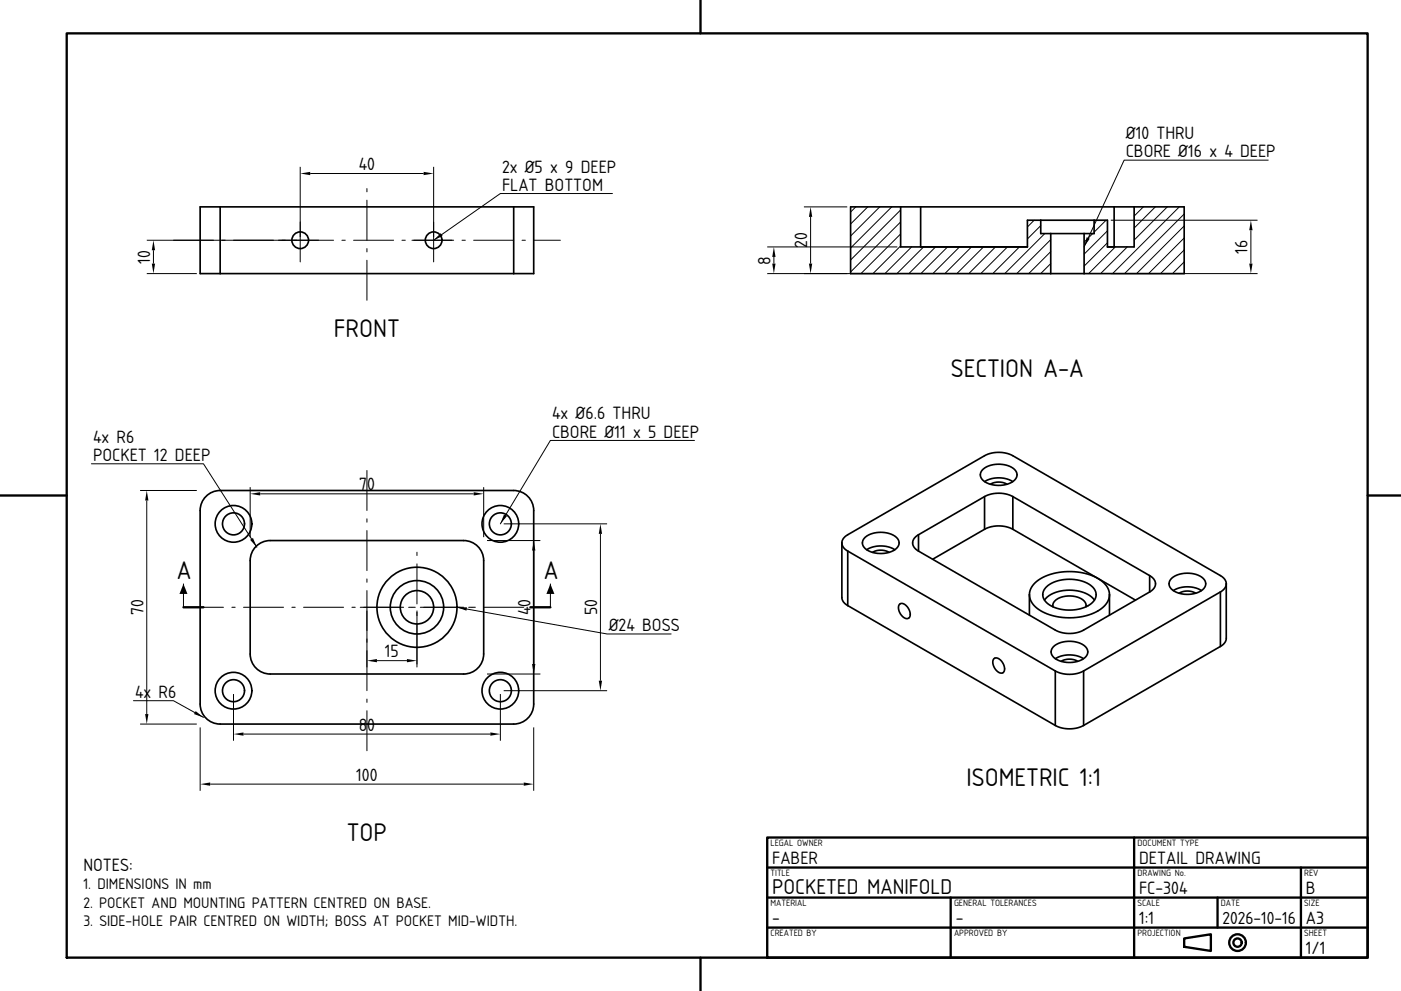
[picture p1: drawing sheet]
<svg xmlns="http://www.w3.org/2000/svg" width="420mm" height="297mm" viewBox="0 0 420 297" stroke-linecap="round" stroke-linejoin="round" font-family="sans-serif">
<!-- layer: visible -->
<g fill="none" stroke="#000" stroke-width=".5">
<path d="M66 62h-6v20h6M66 62h88M66 62v20M154 62h6v20h-6M154 62v20M270 62h6M270 62h-15v20h60M270 62v12h38v-8h4M276 62h58M276 62v12M312 66h16M312 66v4h3"/>
<path d="M315 70h10M315 70v12M325 70v12M328 66v4h-3M334 62h6M334 62v12M340 62h15v20h-30M340 62v12h-8v-8h-4M66 82h88M315 82h10M61.8 148.8a6 6 0 0 1 4.2-1.8h88a6 6 0 0 1 6 6v58a6 6 0 0 1-6 6h-88a6 6 0 0 1-6-6v-58a6 6 0 0 1 1.8-4.2zM294.6 140.7a7.7 7.7 0 0 1 9.9 .4l.4 1-.1 .8-.5 .8-1 .8a7.9 7.9 0 0 1-9-1 2.03 2.03 0 0 1 .3-2.8z"/>
<path d="M295.2 148.8l1.9-.7 2.3-.3 2.3 .3 1.9 .7M295.2 158.6l1.9-.7 2.3-.3 2.3 .3 1.9 .7M295.2 148.8l-19.8 11.5M295.2 158.6l-15.6 9M295.2 148.8v9.8M295.2 144.3l1.9-.8 2.3-.3 2.3 .3 1.9 .8M296.9 145.1l1.1-.5 1.4-.1 1.4 .1 1.1 .5M303.6 148.8l41 23.7M303.6 158.6l36.8 21.3M303.6 148.8v9.8M76.8 163.8a6 6 0 0 1 4.2-1.8h58a6 6 0 0 1 6 6v28a6 6 0 0 1-6 6h-58a6 6 0 0 1-6-6v-28a6 6 0 0 1 1.8-4.2zM252.4 162.7l.4-1.3 1.2-1.1 41.2-23.7 2.5-.9 2.9-.1 1.6 .4 1.4 .6 62.3 35.9 1.3 1.1 .4 1.4"/>
<path d="M252.4 162.7l.4 1.3 1.3 1.2M252.4 162.7v16.5l.5 1.2 1.2 1.1M254.1 165.2l62.3 35.9M254.1 165.2v16.3M259.3 161.1a7.7 7.7 0 0 1 9.8 .4l.4 .8-.1 1-.5 .9-.9 .7a7.9 7.9 0 0 1-9-1 2.03 2.03 0 0 1 .3-2.8zM259.8 164.8l1.9-.9 2.3-.3 2.4 .3 1.9 .9M261.5 165.5l1.2-.4 1.3-.2 1.4 .2 1.1 .4M275.4 160.3l-1.3 1.1-.5 1.3 .5 1.3 1.3 1.2M275.4 165.2l41 23.6 2.5 .9 2.9 .1 2.6-.7 20.2-11.7M275.4 160.3v4.9M308.6 178.2a7 7 0 0 0 5.3 5.8 17.2 17.2 0 0 0 16.9-2.1l1.3-1.8 .5-1.9M308.6 178.2a6.7 6.7 0 0 1 4.7-5.5 18.2 18.2 0 0 1 17.3 1.7 5.2 5.2 0 0 1 2 3.8"/>
<path d="M308.6 178.2v6.2M313.1 179.9a10.4 10.4 0 0 1 10.3-2.7 7.5 7.5 0 0 1 4.7 2.7M313.7 175.9a11.5 11.5 0 0 1 13.8 0 2.94 2.94 0 0 1 .6 3.9l-1.3 1.4a11.7 11.7 0 0 1-13.2-.8 3 3 0 0 1 .1-4.5zM332.6 178.2v6.2M344.6 172.5l1.3 1.1 .5 1.4-.5 1.3-1.3 1.1M344.6 172.5v4.9M351.2 173.4a7.7 7.7 0 0 1 9.8 .3l.4 .8v1.1l-.6 .9-.9 .7a7.9 7.9 0 0 1-9-1 2.03 2.03 0 0 1 .3-2.8zM351.7 177l1.9-.8 2.4-.3 2.3 .3 1.9 .8M353.5 177.8l1.1-.5 1.4-.2 1.3 .2 1.2 .5M365.9 177.4l-41.1 23.7M365.9 177.4v16.3M367.6 175l-.4 1.3-1.3 1.1"/>
<path d="M367.6 175v16.5l-.5 1.2-1.2 1M254.1 181.5l62.3 35.9M269.7 181.1l.6-.3 .6 .2 1.3 1.2 .7 1.8-.1 .8-.4 .5a2.74 2.74 0 0 1-3-2.9v-.8zM298 197.4l.6-.2 .6 .1 1.3 1.2 .7 1.8-.1 .7-.4 .6a2.74 2.74 0 0 1-3.1-2.9l.1-.8zM315.6 181.8v-.3a2.72 2.72 0 0 1 2.5-2.5 6.5 6.5 0 0 1 7.3 1.7l.2 1.1M315.8 193.8a7.7 7.7 0 0 1 9.9 .4l.4 .8-.1 .9-.5 .9-.9 .8a7.9 7.9 0 0 1-9.1-1 2.03 2.03 0 0 1 .3-2.8zM316.4 197.4l1.9-.8 2.3-.3 2.3 .3 1.9 .8M318.1 198.2l1.1-.5 1.4-.2 1.4 .2 1.1 .5M365.9 193.7l-41.1 23.7M316.4 201.1l1.9 .7 2.3 .3 2.3-.3 1.9-.7M316.4 217.4l1.9 .8 2.3 .2 2.3-.2 1.9-.8M316.4 201.1v16.3"/>
<path d="M324.8 201.1v16.3"/>
<circle cx="90" cy="72" r="2.5"/>
<circle cx="130" cy="72" r="2.5"/>
<circle cx="70" cy="157" r="5.5"/>
<circle cx="70" cy="157" r="3.3"/>
<circle cx="150" cy="157" r="5.5"/>
<circle cx="150" cy="157" r="3.3"/>
<circle cx="125" cy="182" r="12"/>
<circle cx="125" cy="182" r="8"/>
<circle cx="125" cy="182" r="5"/>
<circle cx="70" cy="207" r="5.5"/>
<circle cx="70" cy="207" r="3.3"/>
<circle cx="150" cy="207" r="5.5"/>
<circle cx="150" cy="207" r="3.3"/>
</g>
<!-- layer: hatch -->
<g fill="none" stroke="#000" stroke-width=".3">
<path d="M256.6 62l-1.6 1.6M260.1 62l-5.1 5.1M263.7 62l-8.7 8.7M267.3 62l-12.3 12.3M270 66.5l-15 15M270 62.9l-15 15M270 73.7l-8.3 8.3M270 70.1l-11.9 11.9M273.3 74l-8 8M276.9 74l-8 8M280.5 74l-8 8M284.1 74l-8 8"/>
<path d="M287.7 74l-8 8M291.3 74l-8 8M294.8 74l-8 8M298.4 74l-8 8M302 74l-8 8M305.6 74l-8 8M310 66l-2 2M312 67.6l-4 4M313.2 70l-12 12M315 79l-3 3M315 75.4l-6.6 6.6M315 71.8l-10.2 10.2"/>
<path d="M327.6 70l-2.6 2.6M331.6 66l-3.6 3.6M332 72.8l-7 7M332 69.2l-7 7M334.4 74l-8 8M337.9 74l-8 8M342.8 62l-2.8 2.8M346.4 62l-6.4 6.4M349.9 62l-9.9 9.9M353.5 62l-20 20M355 78.5l-3.5 3.5M355 74.9l-7.1 7.1"/>
<path d="M355 71.3l-10.7 10.7M355 67.7l-14.3 14.3M355 64.1l-17.9 17.9"/>
</g>
<!-- layer: center -->
<g fill="none" stroke="#000" stroke-width=".3">
<path d="M110 56.5v1M110 60v12M52 72h12M66.5 72h1M70 72h12M83.5 72h16.5M90 66.5v12M102.5 72h1M106 72h12M110 74.5v1M110 78v12M120.5 72h1"/>
<path d="M123.5 72h12.5M130 66.5v12M138.5 72h1M142 72h12M156.5 72h1M160 72h8M110 141v12M110 155.5v1M110 159v12M110 173.5v1M110 177v12M125 165.5v1"/>
<path d="M125 169v12M55 182h12M69.5 182h1M73 182h12M87.5 182h1M91 182h12M105.5 182h1M108 182h13M110 191.5v1M110 195v12M122.5 182h2M125 183.5v1"/>
<path d="M125 187v12M126 182h13M140.5 182h2M145 182h12M159.5 182h1M163 182h2M110 209.5v1M110 213v12"/>
</g>
<!-- layer: dim -->
<path d="M183.6 58h-33.6l-20 14M380.2 48h-43.2l-12 26M27.4 139h33.6l16 25M208.2 132h-43.2l-15 25M55 175v7M165 175v7M137 182l45 8h19.2M40 210h12l9 5" fill="none" stroke="#000" stroke-width=".3"/>
<path d="M130 72l2.1-2.1 .6 .8zM325.8 71.1l.9 .4-1.7 2.5zM151.1 154.2l.9 .5-2 2.3zM55 175l1.2 3h-2.4zM75 161.8l.8-.6 1.2 2.8zM165 175l1.2 3h-2.4zM137 182h3l-.2 1zM58.7 213.1l2.3 1.9-2.8-1z" fill="#000"/>
<!-- layer: visible -->
<path d="M55 182h6M159 182h6" fill="none" stroke="#000" stroke-width=".7"/>
<!-- layer: frame -->
<g fill="none" stroke="#000" stroke-width=".7">
<path d="M20 10h390v277h-390zM210 0v10M0 148.5h20M410 148.5h10M230 251h180v36h-180zM230 260h180M340 251v36M390 260v27M230 278h180M230 269h180M285 269v18M365 269v9"/>
<path d="M210 287v10M355 281.2l8-1.2v5l-8-1.3z"/>
<circle cx="371" cy="282.5" r="2.5"/>
<circle cx="371" cy="282.5" r="1.25"/>
</g>
<!-- layer: Dimensions -->
<g fill="none" stroke="#000" stroke-width=".3">
<path d="M90 50v21M93 52h34M130 50v21M44 72h45M46 75v4M230 74h39M232 77v2M241 62h13M243 65v14M333 66h44M375 69v10M44 82h15"/>
<path d="M230 82h39M333 82h44M42 147h17M44 150v64M75 146v15M78 148h64M145 146v15M151 157h31M180 160v44M146 162h16M160 165v34M110 183v17"/>
<path d="M113 198h9M125 183v17M42 217h17M60 218v19M70 208v14M146 202h16M150 208v14M151 207h31M160 218v19M63 235h94M73 220h74"/>
</g>
<g fill="#000">
<path d="M90 52l3-.5v1zM127 51.5l3 .5-3 .5zM46 72l.5 3h-1zM45.5 79h1l-.5 3zM232 74l.5 3h-1zM231.5 79h1l-.5 3zM243 62l.5 3h-1zM242.5 79h1l-.5 3zM375 66l.5 3h-1zM374.5 79h1l-.5 3zM44 147l.5 3h-1zM75 148l3-.5v1z"/>
<path d="M142 147.5l3 .5-3 .5zM180 157l.5 3h-1zM160 162l.5 3h-1zM110 198l3-.5v1zM122 197.5l3 .5-3 .5zM159.5 199h1l-.5 3zM43.5 214h1l-.5 3zM147 219.5l3 .5-3 .5zM179.5 204h1l-.5 3zM60 235l3-.5v1zM70 220l3-.5v1zM157 234.5l3 .5-3 .5z"/>
</g>
<g font-size="7.2">
<text x="100.1" y="101">FRONT</text>
<text x="285.1" y="113">SECTION A-A</text>
<text x="53" y="173.5">A</text>
<text x="163" y="173.5">A</text>
<text x="289.8" y="235.4">ISOMETRIC 1:1</text>
<text x="104" y="252">TOP</text>
</g>
<text font-size="6" x="231.5" y="267.8">POCKETED MANIFOLD</text>
<g font-size="5">
<text x="337.5" y="41.7">Ø10 THRU</text>
<text x="337.5" y="47.2">CBORE Ø16 x 4 DEEP</text>
<text x="107.5" y="51">40</text>
<text x="150.5" y="51.7">2x Ø5 x 9 DEEP</text>
<text x="150.5" y="57.2">FLAT BOTTOM</text>
<text x="242" y="74.3" transform="rotate(-90 242 74.3)">20</text>
<text x="374" y="76.1" transform="rotate(-90 374 76.1)">16</text>
<text x="45" y="79" transform="rotate(-90 45 79)">10</text>
<text x="231" y="79.3" transform="rotate(-90 231 79.3)">8</text>
<text x="165.5" y="125.7">4x Ø6.6 THRU</text>
<text x="165.5" y="131.2">CBORE Ø11 x 5 DEEP</text>
<text x="27.9" y="132.7">4x R6</text>
<text x="27.9" y="138.2">POCKET 12 DEEP</text>
<text x="107.6" y="147">70</text>
<text x="43" y="184.4" transform="rotate(-90 43 184.4)">70</text>
<text x="159" y="184.5" transform="rotate(-90 159 184.5)">40</text>
<text x="179" y="184.4" transform="rotate(-90 179 184.4)">50</text>
<text x="182.5" y="189.2">Ø24 BOSS</text>
<text x="115.4" y="197">15</text>
<text x="40.5" y="209.2">4x R6</text>
<text x="107.5" y="219">80</text>
<text x="106.8" y="234">100</text>
<text x="25" y="261">NOTES:</text>
<text x="231.5" y="258.8">FABER</text>
<text x="341.5" y="258.8">DETAIL DRAWING</text>
<text x="341.5" y="267.8">FC-304</text>
<text x="391.5" y="267.8">B</text>
<text x="231.5" y="276.8">-</text>
<text x="286.5" y="276.8">-</text>
<text x="341.5" y="276.8">1:1</text>
<text x="391.5" y="276.8">A3</text>
<text x="391.5" y="285.8">1/1</text>
</g>
<text font-size="4.9" x="366.5" y="276.8">2026-10-16</text>
<g font-size="4.3">
<text x="25" y="266.5">1. DIMENSIONS IN mm</text>
<text x="25" y="272">2. POCKET AND MOUNTING PATTERN CENTRED ON BASE.</text>
<text x="25" y="277.5">3. SIDE-HOLE PAIR CENTRED ON WIDTH; BOSS AT POCKET MID-WIDTH.</text>
</g>
<g font-size="2.6">
<text x="231" y="253.4">LEGAL OWNER</text>
<text x="341" y="253.4">DOCUMENT TYPE</text>
<text x="231" y="262.4">TITLE</text>
<text x="341" y="262.4">DRAWING No.</text>
<text x="391" y="262.4">REV</text>
<text x="231" y="271.4">MATERIAL</text>
<text x="286" y="271.4">GENERAL TOLERANCES</text>
<text x="341" y="271.4">SCALE</text>
<text x="366" y="271.4">DATE</text>
<text x="391" y="271.4">SIZE</text>
<text x="231" y="280.4">CREATED BY</text>
<text x="286" y="280.4">APPROVED BY</text>
<text x="341" y="280.4">PROJECTION</text>
<text x="391" y="280.4">SHEET</text>
</g>
</svg>
